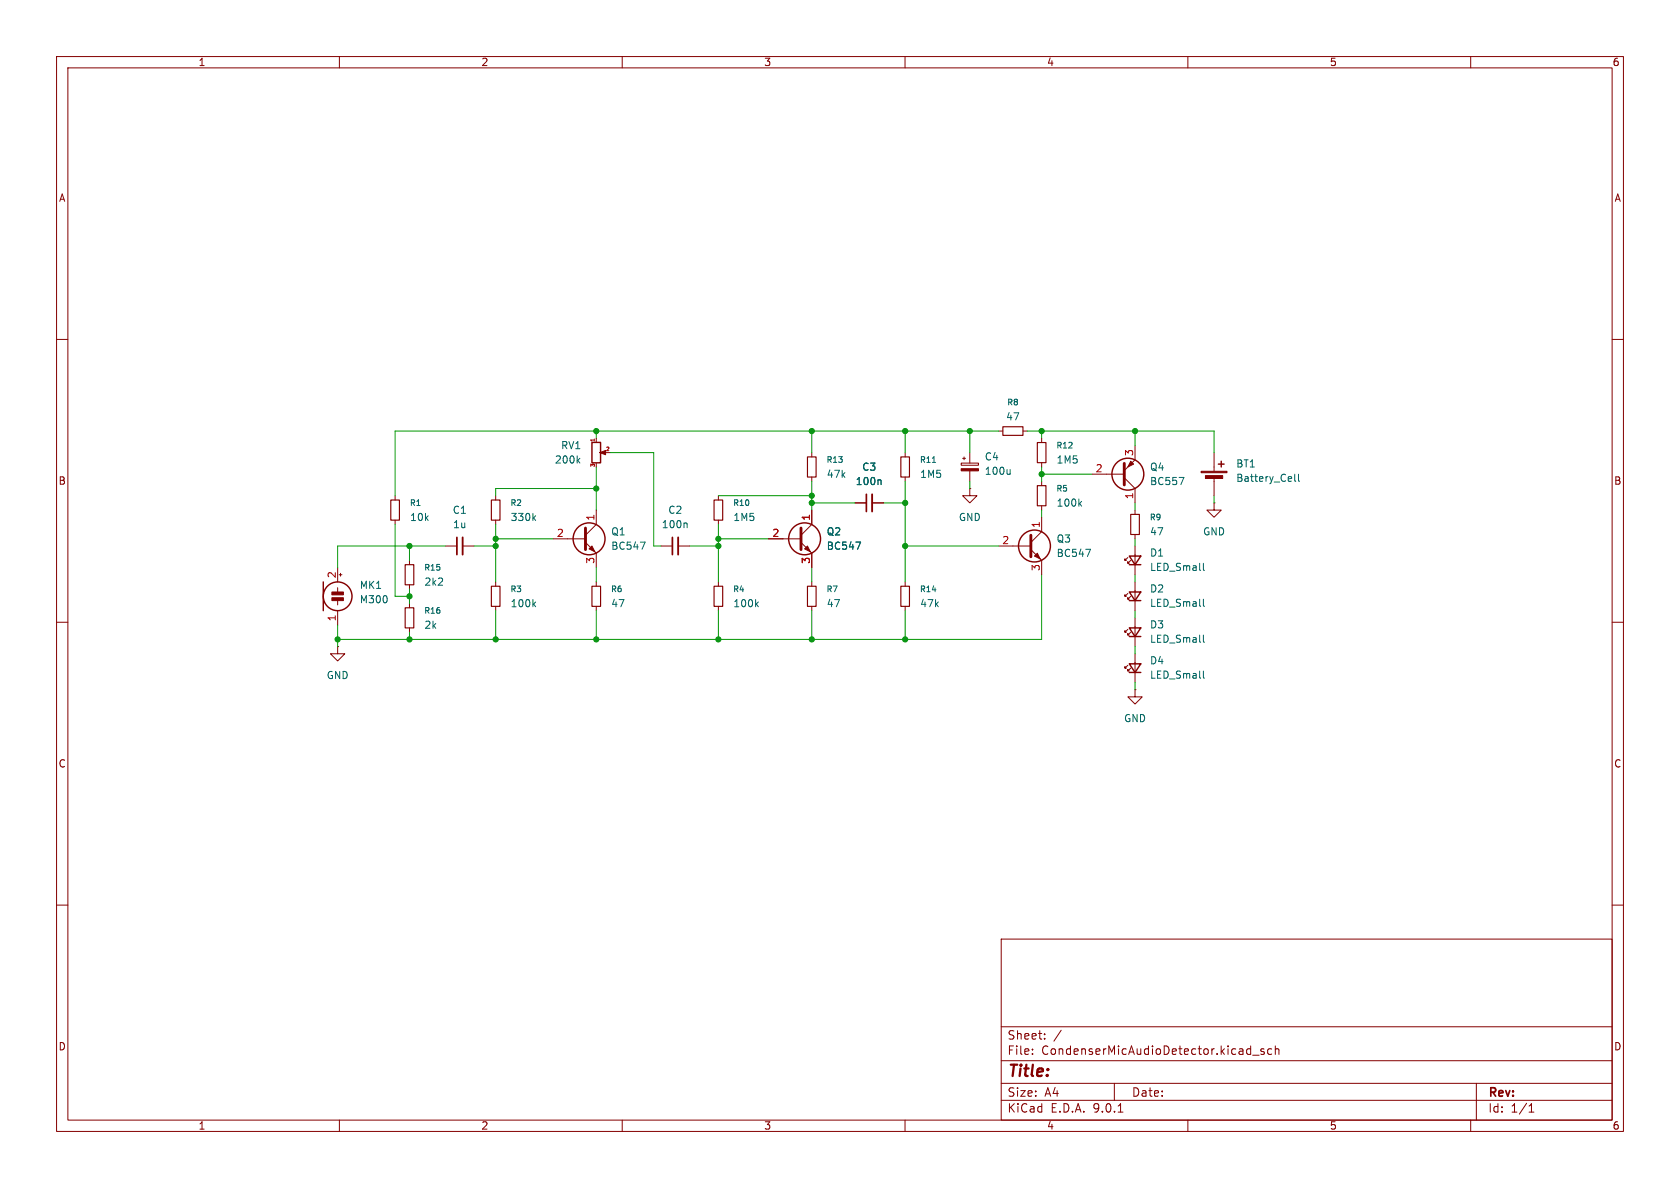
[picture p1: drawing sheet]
<svg xmlns="http://www.w3.org/2000/svg" width="297mm" height="210mm" viewBox="0 0 297 210" stroke-linecap="round" stroke-linejoin="round" font-family="sans-serif">
<g fill="none" stroke="#840000" stroke-width=".18">
<path d="M10 10h277v190h-277zM12 12h273v186h-273zM60 10v2M110 10v2M160 10v2M210 10v2M260 10v2M10 60h2M105.4 77.5v.6M176.5 76.2h.8M180.8 76.2h.8M184.1 77.5v.7"/>
<path d="M200.7 78.7v2.6l-1.9 1.9M285 60h2M69.8 87.6v.8M69.8 91.9v.8M72.4 99.1v.7M78.7 96.5h2.1M81.8 96.5h2M87.6 87.6v.8M87.6 91.9v.8M97.8 95.3h5.7M103.5 95.9l1.9 1.9v2.5M105.4 81.9v.7"/>
<path d="M105.4 90.2v2.5l-1.9 1.9M107 80h.9M116.8 96.5h2.1M119.9 96.5h2M127 87.6v.8M127 91.9v.8M135.9 95.3h5.7M141.6 95.9l1.9 1.9v2.5M143.5 80v.8M143.5 84.3v.8M143.5 90.2v2.5l-1.9 1.9M151.1 88.9h2.1"/>
<path d="M154.2 88.9h2M160 80v.8M160 84.3v.8M169.9 81.9h3.1v.3h-3.1zM170.2 81h.5M170.4 80.8v.5M171.4 86.4v1.2h1.3l-1.3 1.3-1.2-1.3h1.2M171.4 86.4h.1M171.4 80v1.9M171.4 83.2v1.9M176.5 96.5h5.7M182.2 97.2l1.9 1.9v2.5"/>
<path d="M184.1 91.4v2.6l-1.9 1.9M184.1 81.8v.8M184.1 85.1v.8M184.1 89.4v.8M193 83.8h5.8M198.8 84.5l1.9 1.9v2.5M199.4 98.6l-.5 .5v-.3v.3h.2M199.9 99.1l-.5 .5v-.3v.3h.2M200.7 90.2v.7M200.7 94.5v.8M200.7 96.5v5.1M214.6 88.9v1.3h1.3l-1.3 1.2-1.2-1.2h1.2"/>
<path d="M214.6 88.9h.1M214.6 80v3.3M214.6 84.3v3.3M10 110h2M59.7 114.3v1.3h1.3l-1.3 1.2-1.3-1.2h1.3M59.7 114.3h.1M59.7 100.3v2.6M59.7 103.9v.7M59.7 106.2v.7M59.7 108v2.5M59.9 101.6h.6M60.2 101.3v.6"/>
<path d="M72.4 103.4v.7M72.4 106.7v.7M72.4 111v.8M87.6 102.9v.7M87.6 107.2v.8M105.4 102.9v.7M105.4 107.2v.8M127 102.9v.7M127 107.2v.8M143.5 102.9v.7M143.5 107.2v.8M160 102.9v.7"/>
<path d="M160 107.2v.8M199.4 117.6l-.5 .5v-.2v.2h.2M199.4 111.3l-.5 .5v-.3v.3h.2M199.4 104.9l-.5 .5v-.2v.2h.2M199.9 118.1l-.5 .5v-.2v.2h.2M199.9 111.8l-.5 .5v-.3v.3h.2M199.9 105.4l-.5 .5v-.2v.2h.2M200.7 102.9v5.1M200.7 109.2v5.1M200.7 115.6v5.1M285 110h2M200.7 121.9v1.3h1.2l-1.2 1.3-1.3-1.3h1.3"/>
<path d="M200.7 121.9h.1M10 160h2M177 166h108v32h-108zM285 160h2M60 198v2M110 198v2M160 198v2M177 194.5h108M177 191.5h108M177 187.5h108M177 181.5h108M182.5 186.3v.1"/>
<path d="M182.5 185.5v.1M184.7 183.6v.1M184.7 182.8v.1M187.6 182.1l-1.3 2M197 191.5v3M197.7 196.6h.8M210 198v2M221.5 186.5h1.1M223.5 185.5l-.4-.1-.2 .2 .1 .2 .5 .2v.3h-.6M224.8 185.5l-.4-.1-.3 .3v.4l.1 .2h.6M225.5 185.5l.2-.1 .3 .1 .1 .9M225.5 184.9v1.5"/>
<path d="M260 198v2M261 191.5v6.5M270.3 196.6h.9M270.3 195.5l.4-.4v1.5"/>
</g>
<g fill="none" stroke="#840000" stroke-width=".2">
<path d="M177.3 75.4h3.5v1.6h-3.5zM183.4 78.2h1.5v3.6h-1.5zM69.1 88.4h1.5v3.5h-1.5zM71.6 99.8h1.6v3.6h-1.6zM86.9 88.4h1.5v3.5h-1.5zM126.2 88.4h1.6v3.5h-1.6zM142.7 80.8h1.6v3.5h-1.6zM159.3 80.8h1.5v3.5h-1.5zM183.4 85.9h1.5v3.5h-1.5zM199.9 90.9h1.5v3.6h-1.5zM71.6 107.4h1.6v3.6h-1.6zM86.9 103.6h1.5v3.6h-1.5z"/>
<path d="M104.6 103.6h1.6v3.6h-1.6zM126.2 103.6h1.6v3.6h-1.6zM142.7 103.6h1.6v3.6h-1.6zM159.3 103.6h1.5v3.6h-1.5z"/>
</g>
<g fill="none" stroke="#006464" stroke-width=".18">
<path d="M94.3 91.5l.4 .5M94.7 91.2l-.5 .5M102.2 81.4l.3 .5M102.5 81l-.5 .5M113.2 95.8h.8l-.5 1.3M121.3 92.4l.2 .2v.7M151.3 95.8h.8l-.5 1.3M155.6 84.8l.2 .2v.7M164.8 81.7h.6M178.6 83v.9M178.6 83.7l-.2 .2M190.9 89l.3 .5"/>
<path d="M191.2 88.6l-.5 .5M191.9 97.1h.9l-.6 1.3M208.5 84.4h.8l-.5 1.3M212.7 99.6v1.1l.2 .1M228.9 83.8v1.1l.2 .2M229.6 83.8v1.1l.1 .2M94.3 106.8l.4 .5M94.7 106.4l-.5 .5M133.7 106.8l.4 .5M134.1 106.4l-.5 .5M212.7 112.3v1.1l.2 .1M212.7 118.6v1.1l.2 .2"/>
<path d="M212.7 105.9v1.1l.2 .2"/>
</g>
<path d="M80.8 95v3M118.9 95v3M153.2 87.4v3" fill="none" stroke="#840000" stroke-width=".3"/>
<path d="M81.8 95v3M119.9 95v3M154.2 87.4v3" fill="none" stroke="#840000" stroke-width=".33"/>
<g fill="none" stroke="#840000" stroke-width=".25">
<path d="M104.6 78.2h1.6v3.6h-1.6zM199.6 98.3h2.1l-1 1.5zM199.6 99.8h2.1M215.4 82h1M215.9 81.5v1.1M57.1 102.9v5.1M199.6 117.3h2.1l-1 1.6zM199.6 111h2.1l-1 1.5zM199.6 104.6h2.1l-1 1.6zM199.6 118.9h2.1M199.6 112.5h2.1M199.6 106.2h2.1"/>
<circle cx="104.1" cy="95.2" r="2.82"/>
<circle cx="142.2" cy="95.2" r="2.82"/>
<circle cx="182.9" cy="96.5" r="2.82"/>
<circle cx="199.4" cy="83.8" r="2.82"/>
<circle cx="59.7" cy="105.4" r="2.54"/>
</g>
<g fill="#840000" stroke="#840000" stroke-width=".18">
<path d="M106 80l1.1-.4v.8l-1.1-.4h.3z"/>
<path d="M182.9 98.3l.5-.5 .5 1z"/>
<path d="M104.6 96.5l.6 1-1.1-.5z"/>
<path d="M58.7 104.6h2v.6h-2z"/>
<path d="M58.7 105.7h2v.5h-2z"/>
<path d="M169.9 82.9h3.1v.3h-3.1z"/>
<path d="M142.2 97l.5-.5 .6 1z"/>
<path d="M199.9 81.5l.5 .5-1 .6z"/>
<path d="M212.3 83.3h4.6v.3h-4.6z"/>
<path d="M213.1 84.1h3.1v.5h-3.1z"/>
</g>
<path d="M105.1 77.6v.4" fill="none" stroke="#a90000" stroke-width=".18"/>
<path d="M103.5 93.3v3.9M141.6 93.3v3.9M182.2 94.6v3.8M198.8 81.9v3.8" fill="none" stroke="#840000" stroke-width=".51"/>
<g fill="none" stroke="#009600" stroke-width=".18">
<path d="M105.4 76.2v1.3M143.5 76.2v3.8M160 76.2v3.8M171.4 76.2v3.8M176.5 76.2h-106.7v11.4M181.6 76.2h33v3.8M184.1 76.2v1.3M200.7 76.2v2.5M69.8 92.7v12.7h2.6M72.4 96.5v2.6M78.7 96.5h-19v3.8M83.8 96.5h3.8"/>
<path d="M87.6 92.7v10.2M87.6 95.3h10.2M105.4 86.4h-17.8v1.2M105.4 82.6v7.6M107.9 80h7.7v16.5h1.2M121.9 96.5h5.1M127 92.7v10.2M127 95.3h8.9M127 87.6h16.5M143.5 88.9h7.6M143.5 85.1v5.1M156.2 88.9h3.8"/>
<path d="M160 85.1v17.8M160 96.5h16.5M171.4 85.1v1.3M184.1 82.6v2.5M184.1 90.2v1.2M184.1 83.8h8.9M200.7 88.9v1.3M200.7 95.3v1.2M214.6 87.6v1.3M59.7 110.5v3.8M72.4 104.1v2.6M72.4 111.8v1.2"/>
<path d="M87.6 108v5M105.4 100.3v2.6M105.4 108v5M127 108v5M143.5 100.3v2.6M143.5 108v5M160 108v5M184.1 101.6v11.4h-124.4M200.7 101.6v1.3M200.7 108v1.2M200.7 114.3v1.3M200.7 120.7v1.2"/>
</g>
<g fill="#009600" stroke="#009600" stroke-width=".18">
<circle cx="87.6" cy="95.3" r=".46"/>
<circle cx="72.4" cy="105.4" r=".46"/>
<circle cx="72.4" cy="113" r=".46"/>
<circle cx="87.6" cy="96.5" r=".46"/>
<circle cx="87.6" cy="113" r=".46"/>
<circle cx="72.4" cy="96.5" r=".46"/>
<circle cx="59.7" cy="113" r=".46"/>
<circle cx="160" cy="88.9" r=".46"/>
<circle cx="160" cy="76.2" r=".46"/>
<circle cx="171.4" cy="76.2" r=".46"/>
<circle cx="184.1" cy="83.8" r=".46"/>
<circle cx="184.1" cy="76.2" r=".46"/>
<circle cx="160" cy="96.5" r=".46"/>
<circle cx="160" cy="113" r=".46"/>
<circle cx="143.5" cy="113" r=".46"/>
<circle cx="105.4" cy="86.4" r=".46"/>
<circle cx="105.4" cy="76.2" r=".46"/>
<circle cx="143.5" cy="87.6" r=".46"/>
<circle cx="143.5" cy="76.2" r=".46"/>
<circle cx="143.5" cy="88.9" r=".46"/>
<circle cx="127" cy="96.5" r=".46"/>
<circle cx="127" cy="95.3" r=".46"/>
<circle cx="127" cy="113" r=".46"/>
<circle cx="105.4" cy="113" r=".46"/>
<circle cx="200.7" cy="76.2" r=".46"/>
</g>
<text font-size="2.8" fill="#840000" x="178" y="190.9">Title:</text>
<g font-size="2.1" fill="#840000">
<text x="178" y="184">Sheet:</text>
<text x="178" y="186.7">File:</text>
<text x="184.1" y="186.7">CondenserMicAudioDetector.kicad_sch</text>
<text x="178" y="196.9">KiCad</text>
<text x="178" y="194.1">Size:</text>
<text x="184.7" y="194.1">A4</text>
<text x="185.7" y="196.9">E.D.A.</text>
<text x="193.3" y="196.9">9.0.1</text>
<text x="200" y="194.1">Date:</text>
<text x="263" y="194.3">Rev:</text>
<text x="263" y="196.9">Id:</text>
<text x="267.1" y="196.9">1/1</text>
</g>
<g font-size="1.8" fill="#840000">
<text x="35" y="11.9">1</text>
<text x="85" y="11.9">2</text>
<text x="135" y="11.9">3</text>
<text x="185" y="11.9">4</text>
<text x="235" y="11.9">5</text>
<text x="285" y="11.9">6</text>
<text x="10.3" y="35.9">A</text>
<text x="285.3" y="35.9">A</text>
<text x="10.3" y="85.9">B</text>
<text x="285.3" y="85.9">B</text>
<text x="10.3" y="135.9">C</text>
<text x="285.3" y="135.9">C</text>
<text x="10.3" y="185.9">D</text>
<text x="285.3" y="185.9">D</text>
<text x="35" y="199.9">1</text>
<text x="85" y="199.9">2</text>
<text x="135" y="199.9">3</text>
<text x="185" y="199.9">4</text>
<text x="235" y="199.9">5</text>
<text x="285" y="199.9">6</text>
</g>
<g font-size="1.8" fill="#006464">
<text x="177.8" y="74.5">47</text>
<text x="98" y="82.1">200k</text>
<text x="99.1" y="79.6">RV1</text>
<text x="152.3" y="83.4">C3</text>
<text x="174" y="81.6">C4</text>
<text x="186.7" y="82.1">1M5</text>
<text x="203.2" y="83.4">Q4</text>
<text x="218.4" y="82.8">BT1</text>
<text x="146.1" y="84.7">47k</text>
<text x="151.2" y="86">100n</text>
<text x="162.6" y="84.7">1M5</text>
<text x="174" y="84.1">100u</text>
<text x="186.7" y="89.8">100k</text>
<text x="203.2" y="86">BC557</text>
<text x="218.4" y="85.4">Battery_Cell</text>
<text x="72.4" y="92.3">10k</text>
<text x="79.9" y="91">C1</text>
<text x="80" y="93.6">1u</text>
<text x="90.2" y="92.3">330k</text>
<text x="108" y="94.8">Q1</text>
<text x="116.9" y="93.6">100n</text>
<text x="118" y="91">C2</text>
<text x="129.5" y="92.3">1M5</text>
<text x="146.1" y="94.8">Q2</text>
<text x="169.4" y="92.3">GND</text>
<text x="203.2" y="94.8">47</text>
<text x="212.6" y="94.8">GND</text>
<text x="108" y="97.4">BC547</text>
<text x="146.1" y="97.4">BC547</text>
<text x="186.7" y="98.7">BC547</text>
<text x="186.7" y="96.1">Q3</text>
<text x="203.2" y="98.6">D1</text>
<text x="203.2" y="101.1">LED_Small</text>
<text x="63.5" y="104.3">MK1</text>
<text x="63.5" y="106.8">M300</text>
<text x="74.9" y="103.7">2k2</text>
<text x="90.2" y="107.5">100k</text>
<text x="108" y="107.5">47</text>
<text x="129.5" y="107.5">100k</text>
<text x="146.1" y="107.5">47</text>
<text x="162.6" y="107.5">47k</text>
<text x="203.2" y="104.9">D2</text>
<text x="203.2" y="107.5">LED_Small</text>
<text x="74.9" y="111.4">2k</text>
<text x="203.2" y="111.3">D3</text>
<text x="203.2" y="113.8">LED_Small</text>
<text x="203.2" y="117.6">D4</text>
<text x="57.7" y="120.2">GND</text>
<text x="203.2" y="120.2">LED_Small</text>
<text x="198.6" y="127.9">GND</text>
</g>
<g font-size="1.8" fill="#a90000">
<text x="193.6" y="83.6">2</text>
<text x="200.4" y="80.7" transform="rotate(-90 200.4 80.7)">3</text>
<text x="200.4" y="88.3" transform="rotate(-90 200.4 88.3)">1</text>
<text x="98.4" y="95">2</text>
<text x="105.2" y="92.1" transform="rotate(-90 105.2 92.1)">1</text>
<text x="136.5" y="95">2</text>
<text x="143.3" y="92.1" transform="rotate(-90 143.3 92.1)">1</text>
<text x="183.9" y="93.4" transform="rotate(-90 183.9 93.4)">1</text>
<text x="105.2" y="99.8" transform="rotate(-90 105.2 99.8)">3</text>
<text x="143.3" y="99.8" transform="rotate(-90 143.3 99.8)">3</text>
<text x="177.1" y="96.3">2</text>
<text x="183.9" y="101" transform="rotate(-90 183.9 101)">3</text>
<text x="59.4" y="102.3" transform="rotate(-90 59.4 102.3)">2</text>
<text x="59.4" y="109.9" transform="rotate(-90 59.4 109.9)">1</text>
</g>
<g font-size="1.4" fill="#006464">
<text x="178" y="71.9">R8</text>
<text x="146" y="82">R13</text>
<text x="162.5" y="82">R11</text>
<text x="186.7" y="79.5">R12</text>
<text x="72.4" y="89.6">R1</text>
<text x="90.1" y="89.6">R2</text>
<text x="129.5" y="89.6">R10</text>
<text x="186.7" y="87.1">R5</text>
<text x="203.2" y="92.2">R9</text>
<text x="74.9" y="101.1">R15</text>
<text x="90.1" y="104.9">R3</text>
<text x="107.9" y="104.9">R6</text>
<text x="129.5" y="104.9">R4</text>
<text x="146" y="104.9">R7</text>
<text x="162.5" y="104.9">R14</text>
<text x="74.9" y="108.7">R16</text>
</g>
<g font-size=".9" fill="#a90000">
<text x="105.2" y="82.7" transform="rotate(-90 105.2 82.7)">3</text>
<text x="105.2" y="78.3" transform="rotate(-90 105.2 78.3)">1</text>
<text x="107" y="79.8">2</text>
</g>
</svg>
